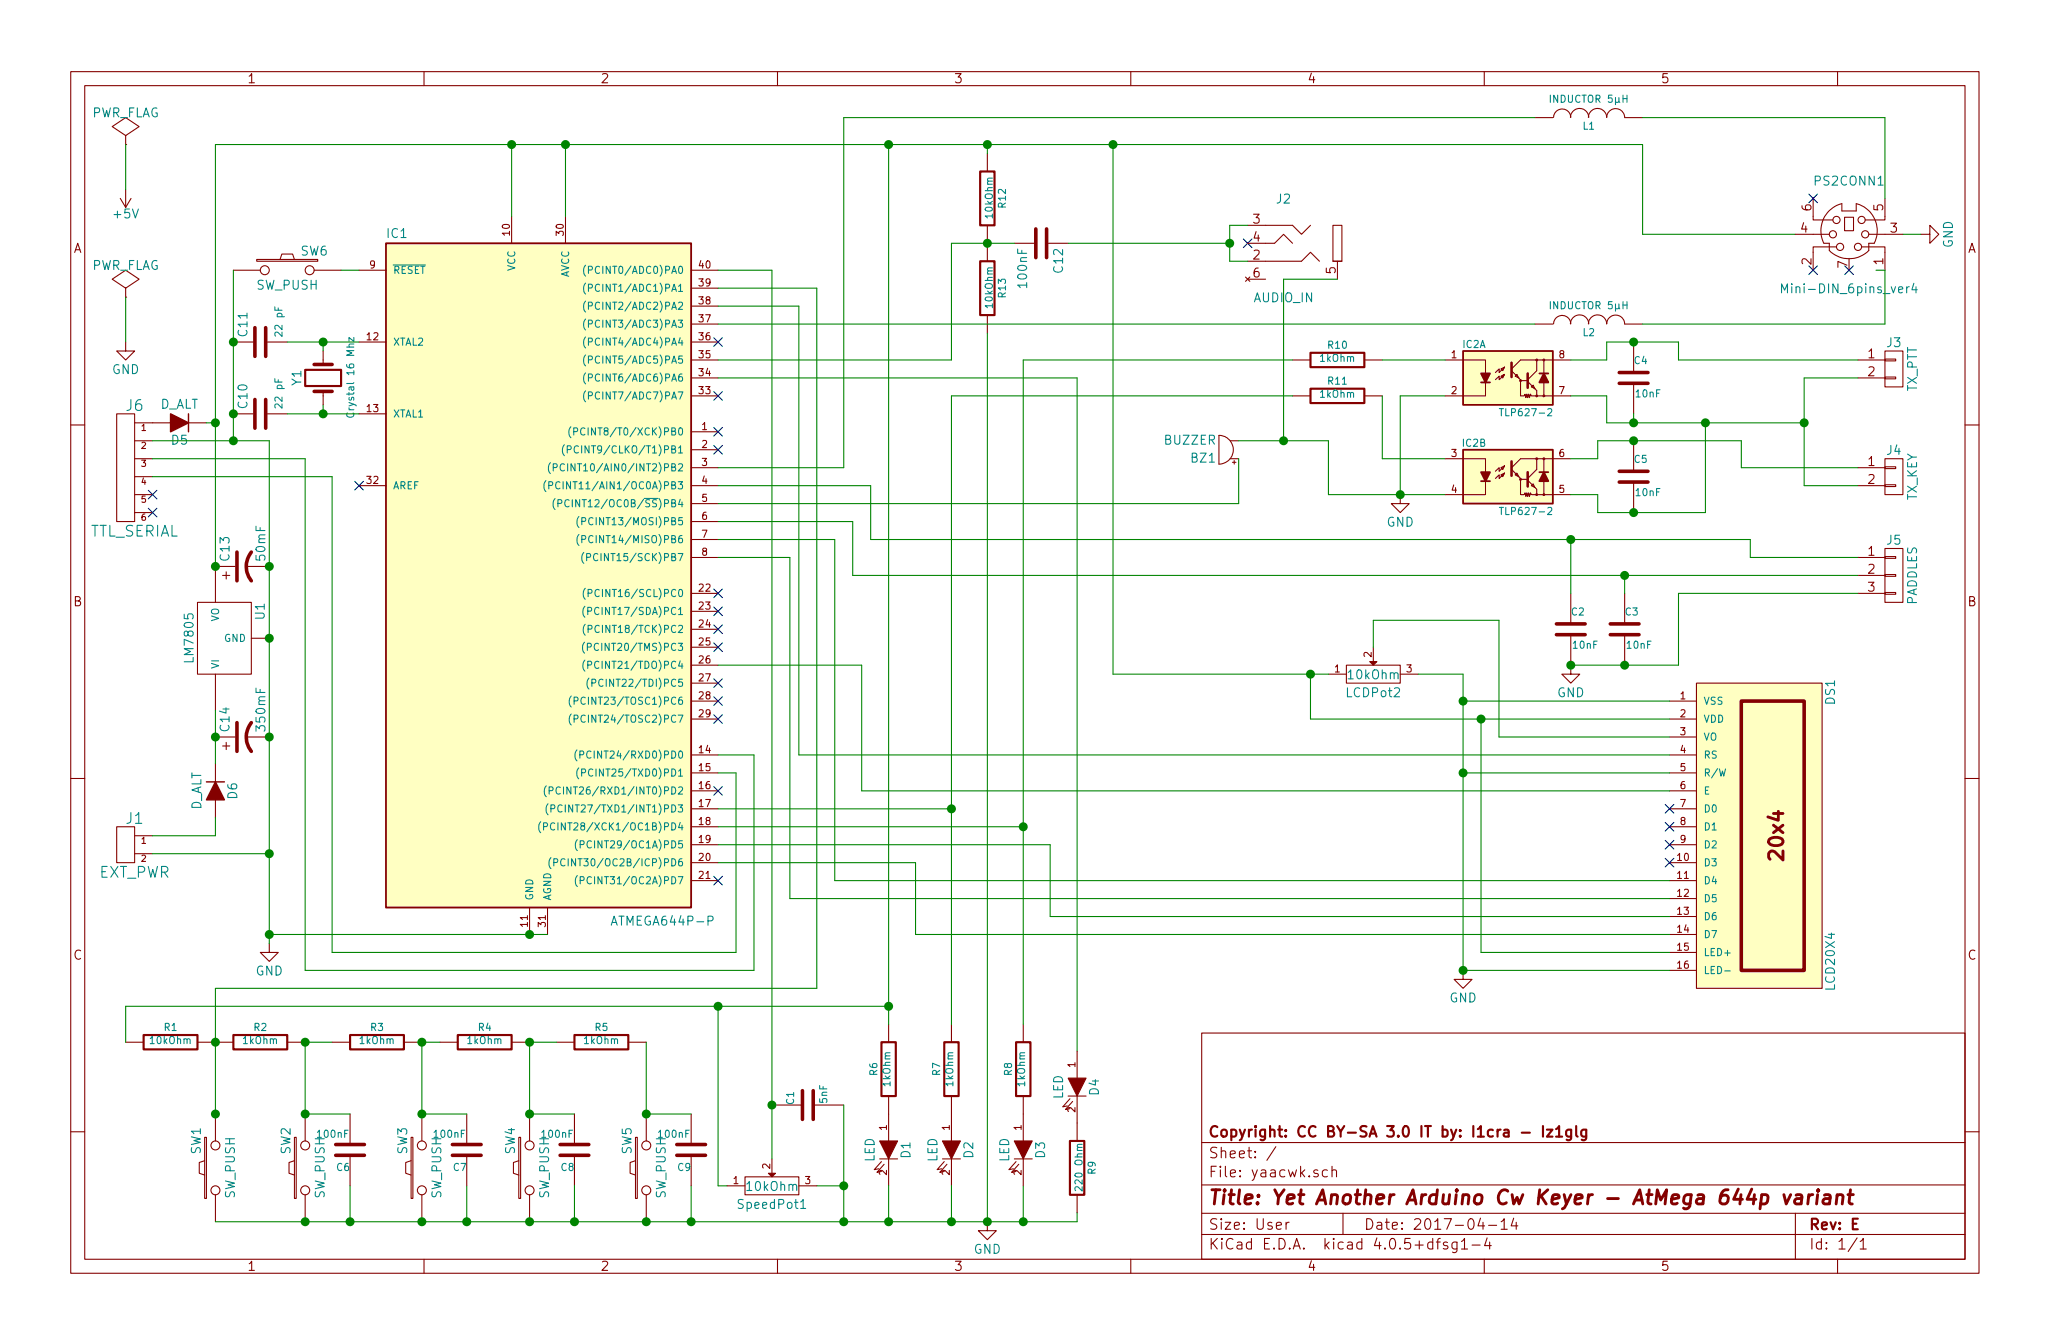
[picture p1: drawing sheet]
EESchema Schematic File Version 2
LIBS:yaacwk-rescue
LIBS:power
LIBS:device
LIBS:transistors
LIBS:conn
LIBS:linear
LIBS:regul
LIBS:74xx
LIBS:cmos4000
LIBS:adc-dac
LIBS:memory
LIBS:xilinx
LIBS:microcontrollers
LIBS:dsp
LIBS:microchip
LIBS:analog_switches
LIBS:motorola
LIBS:texas
LIBS:intel
LIBS:audio
LIBS:interface
LIBS:digital-audio
LIBS:philips
LIBS:display
LIBS:cypress
LIBS:siliconi
LIBS:opto
LIBS:atmel
LIBS:contrib
LIBS:valves
LIBS:ms-conn
LIBS:w_device
LIBS:w_connectors
LIBS:custom_kicad_symbols
LIBS:yaacwk-cache
EELAYER 25 0
EELAYER END
$Descr User 11418 7481
encoding utf-8
Sheet 1 1
Title "Yet Another Arduino Cw Keyer - AtMega 644p variant"
Date "2017-04-14"
Rev "E"
Comp "Copyright: CC BY-SA 3.0 IT by: I1cra - Iz1glg"
Comment1 ""
Comment2 ""
Comment3 ""
Comment4 ""
$EndDescr
$Comp
L R-RESCUE-yaacwk R6
U 1 1
P 4950 5950
F 0 "R6" V 5030 5950 40  0000 C CNN
F 1 "1kOhm" V 4957 5951 40  0000 C CNN
F 2 "Resistors_THT:R_Axial_DIN0207_L6.3mm_D2.5mm_P7.62mm_Horizontal" V 4880 5950 30  0001 C CNN
F 3 "~" H 4950 5950 30  0000 C CNN
	1    4950 5950
	-1   0    0    1   
$EndComp
$Comp
L R-RESCUE-yaacwk R7
U 1 1
P 5300 5950
F 0 "R7" V 5380 5950 40  0000 C CNN
F 1 "1kOhm" V 5307 5951 40  0000 C CNN
F 2 "Resistors_THT:R_Axial_DIN0207_L6.3mm_D2.5mm_P7.62mm_Horizontal" V 5230 5950 30  0001 C CNN
F 3 "~" H 5300 5950 30  0000 C CNN
	1    5300 5950
	-1   0    0    1   
$EndComp
$Comp
L R-RESCUE-yaacwk R8
U 1 1
P 5700 5950
F 0 "R8" V 5780 5950 40  0000 C CNN
F 1 "1kOhm" V 5707 5951 40  0000 C CNN
F 2 "Resistors_THT:R_Axial_DIN0207_L6.3mm_D2.5mm_P7.62mm_Horizontal" V 5630 5950 30  0001 C CNN
F 3 "~" H 5700 5950 30  0000 C CNN
	1    5700 5950
	-1   0    0    1   
$EndComp
$Comp
L R-RESCUE-yaacwk R10
U 1 1
P 7450 2000
F 0 "R10" V 7530 2000 40  0000 C CNN
F 1 "1kOhm" V 7457 2001 40  0000 C CNN
F 2 "Resistors_THT:R_Axial_DIN0207_L6.3mm_D2.5mm_P7.62mm_Horizontal" V 7380 2000 30  0001 C CNN
F 3 "~" H 7450 2000 30  0000 C CNN
	1    7450 2000
	0    -1   -1   0   
$EndComp
$Comp
L R-RESCUE-yaacwk R11
U 1 1
P 7450 2200
F 0 "R11" V 7530 2200 40  0000 C CNN
F 1 "1kOhm" V 7457 2201 40  0000 C CNN
F 2 "Resistors_THT:R_Axial_DIN0207_L6.3mm_D2.5mm_P7.62mm_Horizontal" V 7380 2200 30  0001 C CNN
F 3 "~" H 7450 2200 30  0000 C CNN
	1    7450 2200
	0    -1   -1   0   
$EndComp
$Comp
L TLP627-2-RESCUE-yaacwk IC2
U 2 1
P 8400 2650
F 0 "IC2" H 8210 2840 40  0000 C CNN
F 1 "TLP627-2" H 8500 2460 40  0000 C CNN
F 2 "Housings_DIP:DIP-8_W7.62mm" H 8200 2470 30  0001 C CIN
F 3 "~" H 8400 2650 60  0000 C CNN
	2    8400 2650
	1    0    0    -1  
$EndComp
$Comp
L TLP627-2-RESCUE-yaacwk IC2
U 1 1
P 8400 2100
F 0 "IC2" H 8210 2290 40  0000 C CNN
F 1 "TLP627-2" H 8500 1910 40  0000 C CNN
F 2 "Housings_DIP:DIP-8_W7.62mm" H 8200 1920 30  0001 C CIN
F 3 "~" H 8400 2100 60  0000 C CNN
	1    8400 2100
	1    0    0    -1  
$EndComp
$Comp
L C-RESCUE-yaacwk C4
U 1 1
P 9100 2100
F 0 "C4" H 9100 2200 40  0000 L CNN
F 1 "10nF" H 9106 2015 40  0000 L CNN
F 2 "Capacitors_ThroughHole:C_Disc_D7.5_P5" H 9138 1950 30  0001 C CNN
F 3 "~" H 9100 2100 60  0000 C CNN
	1    9100 2100
	1    0    0    -1  
$EndComp
$Comp
L C-RESCUE-yaacwk C5
U 1 1
P 9100 2650
F 0 "C5" H 9100 2750 40  0000 L CNN
F 1 "10nF" H 9106 2565 40  0000 L CNN
F 2 "Capacitors_ThroughHole:C_Disc_D7.5_P5" H 9138 2500 30  0001 C CNN
F 3 "~" H 9100 2650 60  0000 C CNN
	1    9100 2650
	1    0    0    -1  
$EndComp
$Comp
L C-RESCUE-yaacwk C2
U 1 1
P 8750 3500
F 0 "C2" H 8750 3600 40  0000 L CNN
F 1 "10nF" H 8756 3415 40  0000 L CNN
F 2 "Capacitors_ThroughHole:C_Disc_D7.5_P5" H 8788 3350 30  0001 C CNN
F 3 "~" H 8750 3500 60  0000 C CNN
	1    8750 3500
	1    0    0    -1  
$EndComp
$Comp
L C-RESCUE-yaacwk C3
U 1 1
P 9050 3500
F 0 "C3" H 9050 3600 40  0000 L CNN
F 1 "10nF" H 9056 3415 40  0000 L CNN
F 2 "Capacitors_ThroughHole:C_Disc_D7.5_P5" H 9088 3350 30  0001 C CNN
F 3 "~" H 9050 3500 60  0000 C CNN
	1    9050 3500
	1    0    0    -1  
$EndComp
$Comp
L R-RESCUE-yaacwk R4
U 1 1
P 2700 5800
F 0 "R4" V 2780 5800 40  0000 C CNN
F 1 "1kOhm" V 2707 5801 40  0000 C CNN
F 2 "Resistors_THT:R_Axial_DIN0207_L6.3mm_D2.5mm_P7.62mm_Horizontal" V 2630 5800 30  0001 C CNN
F 3 "~" H 2700 5800 30  0000 C CNN
	1    2700 5800
	0    -1   -1   0   
$EndComp
$Comp
L R-RESCUE-yaacwk R3
U 1 1
P 2100 5800
F 0 "R3" V 2180 5800 40  0000 C CNN
F 1 "1kOhm" V 2107 5801 40  0000 C CNN
F 2 "Resistors_THT:R_Axial_DIN0207_L6.3mm_D2.5mm_P7.62mm_Horizontal" V 2030 5800 30  0001 C CNN
F 3 "~" H 2100 5800 30  0000 C CNN
	1    2100 5800
	0    -1   -1   0   
$EndComp
$Comp
L R-RESCUE-yaacwk R2
U 1 1
P 1450 5800
F 0 "R2" V 1530 5800 40  0000 C CNN
F 1 "1kOhm" V 1457 5801 40  0000 C CNN
F 2 "Resistors_THT:R_Axial_DIN0207_L6.3mm_D2.5mm_P7.62mm_Horizontal" V 1380 5800 30  0001 C CNN
F 3 "~" H 1450 5800 30  0000 C CNN
	1    1450 5800
	0    -1   -1   0   
$EndComp
$Comp
L R-RESCUE-yaacwk R1
U 1 1
P 950 5800
F 0 "R1" V 1030 5800 40  0000 C CNN
F 1 "10kOhm" V 957 5801 40  0000 C CNN
F 2 "Resistors_THT:R_Axial_DIN0207_L6.3mm_D2.5mm_P7.62mm_Horizontal" V 880 5800 30  0001 C CNN
F 3 "~" H 950 5800 30  0000 C CNN
	1    950  5800
	0    -1   -1   0   
$EndComp
$Comp
L SW_PUSH-RESCUE-yaacwk SW5
U 1 1
P 3600 6500
F 0 "SW5" H 3750 6610 50  0000 C CNN
F 1 "SW_PUSH" H 3600 6420 50  0000 C CNN
F 2 "Pin_Headers:Pin_Header_Straight_1x02_Pitch2.54mm" H 3600 6500 60  0001 C CNN
F 3 "~" H 3600 6500 60  0000 C CNN
	1    3600 6500
	0    -1   -1   0   
$EndComp
$Comp
L SW_PUSH-RESCUE-yaacwk SW4
U 1 1
P 2950 6500
F 0 "SW4" H 3100 6610 50  0000 C CNN
F 1 "SW_PUSH" H 2950 6420 50  0000 C CNN
F 2 "Pin_Headers:Pin_Header_Straight_1x02_Pitch2.54mm" H 2950 6500 60  0001 C CNN
F 3 "~" H 2950 6500 60  0000 C CNN
	1    2950 6500
	0    -1   -1   0   
$EndComp
$Comp
L SW_PUSH-RESCUE-yaacwk SW3
U 1 1
P 2350 6500
F 0 "SW3" H 2500 6610 50  0000 C CNN
F 1 "SW_PUSH" H 2350 6420 50  0000 C CNN
F 2 "Pin_Headers:Pin_Header_Straight_1x02_Pitch2.54mm" H 2350 6500 60  0001 C CNN
F 3 "~" H 2350 6500 60  0000 C CNN
	1    2350 6500
	0    -1   -1   0   
$EndComp
$Comp
L SW_PUSH-RESCUE-yaacwk SW2
U 1 1
P 1700 6500
F 0 "SW2" H 1850 6610 50  0000 C CNN
F 1 "SW_PUSH" H 1700 6420 50  0000 C CNN
F 2 "Pin_Headers:Pin_Header_Straight_1x02_Pitch2.54mm" H 1700 6500 60  0001 C CNN
F 3 "~" H 1700 6500 60  0000 C CNN
	1    1700 6500
	0    -1   -1   0   
$EndComp
$Comp
L SW_PUSH-RESCUE-yaacwk SW1
U 1 1
P 1200 6500
F 0 "SW1" H 1350 6610 50  0000 C CNN
F 1 "SW_PUSH" H 1200 6420 50  0000 C CNN
F 2 "Pin_Headers:Pin_Header_Straight_1x02_Pitch2.54mm" H 1200 6500 60  0001 C CNN
F 3 "~" H 1200 6500 60  0000 C CNN
	1    1200 6500
	0    -1   -1   0   
$EndComp
$Comp
L POT-RESCUE-yaacwk SpeedPot1
U 1 1
P 4300 6600
F 0 "SpeedPot1" H 4300 6500 50  0000 C CNN
F 1 "10kOhm" H 4300 6600 50  0000 C CNN
F 2 "Potentiometers:Potentiometer_Trimmer_Suntan_TSR-3386C_Vertical" H 4300 6600 60  0001 C CNN
F 3 "~" H 4300 6600 60  0000 C CNN
	1    4300 6600
	1    0    0    -1  
$EndComp
$Comp
L LED-RESCUE-yaacwk D2
U 1 1
P 5300 6400
F 0 "D2" H 5300 6500 50  0000 C CNN
F 1 "LED" H 5300 6300 50  0000 C CNN
F 2 "LEDs:LED_D3.0mm" H 5300 6400 60  0001 C CNN
F 3 "~" H 5300 6400 60  0000 C CNN
	1    5300 6400
	0    1    1    0   
$EndComp
$Comp
L LED-RESCUE-yaacwk D3
U 1 1
P 5700 6400
F 0 "D3" H 5700 6500 50  0000 C CNN
F 1 "LED" H 5700 6300 50  0000 C CNN
F 2 "LEDs:LED_D3.0mm" H 5700 6400 60  0001 C CNN
F 3 "~" H 5700 6400 60  0000 C CNN
	1    5700 6400
	0    1    1    0   
$EndComp
$Comp
L LED-RESCUE-yaacwk D1
U 1 1
P 4950 6400
F 0 "D1" H 4950 6500 50  0000 C CNN
F 1 "LED" H 4950 6300 50  0000 C CNN
F 2 "LEDs:LED_D3.0mm" H 4950 6400 60  0001 C CNN
F 3 "~" H 4950 6400 60  0000 C CNN
	1    4950 6400
	0    1    1    0   
$EndComp
$Comp
L INDUCTOR-RESCUE-yaacwk L2
U 1 1
P 8850 1800
F 0 "L2" V 8800 1800 40  0000 C CNN
F 1 "INDUCTOR 5μH" V 8950 1800 40  0000 C CNN
F 2 "Inductors_THT:L_Axial_L7.0mm_D3.3mm_P10.16mm_Horizontal_Fastron_MICC" H 8850 1800 60  0001 C CNN
F 3 "~" H 8850 1800 60  0000 C CNN
	1    8850 1800
	0    -1   -1   0   
$EndComp
$Comp
L INDUCTOR-RESCUE-yaacwk L1
U 1 1
P 8850 650
F 0 "L1" V 8800 650 40  0000 C CNN
F 1 "INDUCTOR 5μH" V 8950 650 40  0000 C CNN
F 2 "Inductors_THT:L_Axial_L7.0mm_D3.3mm_P10.16mm_Horizontal_Fastron_MICC" H 8850 650 60  0001 C CNN
F 3 "~" H 8850 650 60  0000 C CNN
	1    8850 650 
	0    -1   -1   0   
$EndComp
$Comp
L buzzer BZ1
U 1 1
P 6850 2500
F 0 "BZ1" H 6925 2550 50  0000 L CNN
F 1 "BUZZER" H 6925 2450 50  0000 L CNN
F 2 "Buzzers_Beepers:Buzzer_12x9.5RM7.6" H 6850 2500 60  0001 C CNN
F 3 "" H 6850 2500 60  0001 C CNN
	1    6850 2500
	-1   0    0    1   
$EndComp
$Comp
L C-RESCUE-yaacwk C1
U 1 1
P 4500 6150
F 0 "C1" H 4500 6250 40  0000 L CNN
F 1 "5nF" H 4506 6065 40  0000 L CNN
F 2 "Capacitors_ThroughHole:C_Disc_D7.5_P5" H 4538 6000 30  0001 C CNN
F 3 "~" H 4500 6150 60  0000 C CNN
	1    4500 6150
	0    -1   -1   0   
$EndComp
$Comp
L C-RESCUE-yaacwk C9
U 1 1
P 3850 6400
F 0 "C9" H 3850 6500 40  0000 L CNN
F 1 "100nF" H 3856 6315 40  0000 L CNN
F 2 "Capacitors_ThroughHole:C_Disc_D7.5_P5" H 3888 6250 30  0001 C CNN
F 3 "~" H 3850 6400 60  0000 C CNN
	1    3850 6400
	-1   0    0    1   
$EndComp
$Comp
L C-RESCUE-yaacwk C8
U 1 1
P 3200 6400
F 0 "C8" H 3200 6500 40  0000 L CNN
F 1 "100nF" H 3206 6315 40  0000 L CNN
F 2 "Capacitors_ThroughHole:C_Disc_D7.5_P5" H 3238 6250 30  0001 C CNN
F 3 "~" H 3200 6400 60  0000 C CNN
	1    3200 6400
	-1   0    0    1   
$EndComp
$Comp
L C-RESCUE-yaacwk C7
U 1 1
P 2600 6400
F 0 "C7" H 2600 6500 40  0000 L CNN
F 1 "100nF" H 2606 6315 40  0000 L CNN
F 2 "Capacitors_ThroughHole:C_Disc_D7.5_P5" H 2638 6250 30  0001 C CNN
F 3 "~" H 2600 6400 60  0000 C CNN
	1    2600 6400
	-1   0    0    1   
$EndComp
$Comp
L C-RESCUE-yaacwk C6
U 1 1
P 1950 6400
F 0 "C6" H 1950 6500 40  0000 L CNN
F 1 "100nF" H 1956 6315 40  0000 L CNN
F 2 "Capacitors_ThroughHole:C_Disc_D7.5_P5" H 1988 6250 30  0001 C CNN
F 3 "~" H 1950 6400 60  0000 C CNN
	1    1950 6400
	-1   0    0    1   
$EndComp
$Comp
L ATMEGA644P-P IC1
U 1 1
P 3000 3200
F 0 "IC1" H 2150 5080 50  0000 L BNN
F 1 "ATMEGA644P-P" H 3400 1250 50  0000 L BNN
F 2 "Housings_DIP:DIP-40_W15.24mm" H 3000 3200 50  0001 C CIN
F 3 "" H 3000 3200 50  0000 C CNN
	1    3000 3200
	1    0    0    -1  
$EndComp
$Comp
L Crystal Y1
U 1 1
P 1800 2100
F 0 "Y1" H 1800 2250 50  0000 C CNN
F 1 "Crystal 16 Mhz" H 1800 1950 40  0000 C CNN
F 2 "Crystals:Crystal_HC49-U_Vertical" H 1800 2100 50  0001 C CNN
F 3 "" H 1800 2100 50  0000 C CNN
	1    1800 2100
	0    -1   -1   0   
$EndComp
$Comp
L C C10
U 1 1
P 1450 2300
F 0 "C10" H 1475 2400 50  0000 L CNN
F 1 "22 pF" H 1475 2200 40  0000 L CNN
F 2 "Capacitors_ThroughHole:C_Disc_D7.5_P5" H 1488 2150 50  0001 C CNN
F 3 "" H 1450 2300 50  0000 C CNN
	1    1450 2300
	0    -1   -1   0   
$EndComp
$Comp
L C C11
U 1 1
P 1450 1900
F 0 "C11" H 1475 2000 50  0000 L CNN
F 1 "22 pF" H 1475 1800 40  0000 L CNN
F 2 "Capacitors_ThroughHole:C_Disc_D7.5_P5" H 1488 1750 50  0001 C CNN
F 3 "" H 1450 1900 50  0000 C CNN
	1    1450 1900
	0    -1   -1   0   
$EndComp
$Comp
L LCD16X2 DS1
U 1 1
P 9800 4650
F 0 "DS1" H 9000 5050 50  0000 C CNN
F 1 "LCD20X4" H 10500 5050 50  0000 C CNN
F 2 "Pin_Headers:Pin_Header_Straight_2x08_Pitch2.54mm" H 9800 4600 50  0001 C CIN
F 3 "" H 9800 4650 50  0000 C CNN
	1    9800 4650
	0    1    1    0   
$EndComp
$Comp
L C C12
U 1 1
P 5800 1350
F 0 "C12" H 5825 1450 50  0000 L CNN
F 1 "100nF" H 5825 1250 50  0000 L CNN
F 2 "Capacitors_ThroughHole:C_Disc_D7.5_P5" H 5838 1200 50  0001 C CNN
F 3 "" H 5800 1350 50  0000 C CNN
	1    5800 1350
	0    1    1    0   
$EndComp
$Comp
L R-RESCUE-yaacwk R12
U 1 1
P 5500 1100
F 0 "R12" V 5580 1100 40  0000 C CNN
F 1 "10kOhm" V 5507 1101 40  0000 C CNN
F 2 "Resistors_THT:R_Axial_DIN0207_L6.3mm_D2.5mm_P7.62mm_Horizontal" V 5430 1100 30  0001 C CNN
F 3 "~" H 5500 1100 30  0000 C CNN
	1    5500 1100
	1    0    0    -1  
$EndComp
$Comp
L R-RESCUE-yaacwk R13
U 1 1
P 5500 1600
F 0 "R13" V 5580 1600 40  0000 C CNN
F 1 "10kOhm" V 5507 1601 40  0000 C CNN
F 2 "Resistors_THT:R_Axial_DIN0207_L6.3mm_D2.5mm_P7.62mm_Horizontal" V 5430 1600 30  0001 C CNN
F 3 "~" H 5500 1600 30  0000 C CNN
	1    5500 1600
	1    0    0    -1  
$EndComp
$Comp
L POT-RESCUE-yaacwk LCDPot2
U 1 1
P 7650 3750
F 0 "LCDPot2" H 7650 3650 50  0000 C CNN
F 1 "10kOhm" H 7650 3750 50  0000 C CNN
F 2 "w_pth_resistors:trimmer_piher_pt6xv" H 7650 3750 60  0001 C CNN
F 3 "~" H 7650 3750 60  0000 C CNN
	1    7650 3750
	1    0    0    -1  
$EndComp
$Comp
L R-RESCUE-yaacwk R9
U 1 1
P 6000 6500
F 0 "R9" V 6080 6500 40  0000 C CNN
F 1 "220 Ohm" V 6007 6501 40  0000 C CNN
F 2 "Resistors_THT:R_Axial_DIN0207_L6.3mm_D2.5mm_P7.62mm_Horizontal" V 5930 6500 30  0001 C CNN
F 3 "~" H 6000 6500 30  0000 C CNN
	1    6000 6500
	1    0    0    -1  
$EndComp
$Comp
L LED-RESCUE-yaacwk D4
U 1 1
P 6000 6050
F 0 "D4" H 6000 6150 50  0000 C CNN
F 1 "LED" H 6000 5950 50  0000 C CNN
F 2 "LEDs:LED_D5.0mm" H 6000 6050 60  0001 C CNN
F 3 "~" H 6000 6050 60  0000 C CNN
	1    6000 6050
	0    1    1    0   
$EndComp
NoConn ~ 9300 4500
NoConn ~ 9300 4600
NoConn ~ 9300 4700
NoConn ~ 9300 4800
NoConn ~ 4000 4900
NoConn ~ 4000 4400
NoConn ~ 4000 4000
NoConn ~ 4000 3900
NoConn ~ 4000 3800
NoConn ~ 4000 3600
NoConn ~ 4000 3500
NoConn ~ 4000 3400
NoConn ~ 4000 3300
NoConn ~ 4000 2500
NoConn ~ 4000 2400
NoConn ~ 4000 2200
NoConn ~ 4000 1900
NoConn ~ 2000 2700
$Comp
L GND #PWR01
U 1 1
P 8150 5400
F 0 "#PWR01" H 8150 5150 50  0001 C CNN
F 1 "GND" H 8150 5250 50  0000 C CNN
F 2 "" H 8150 5400 50  0000 C CNN
F 3 "" H 8150 5400 50  0000 C CNN
	1    8150 5400
	1    0    0    -1  
$EndComp
$Comp
L GND #PWR02
U 1 1
P 8750 3700
F 0 "#PWR02" H 8750 3450 50  0001 C CNN
F 1 "GND" H 8750 3550 50  0000 C CNN
F 2 "" H 8750 3700 50  0000 C CNN
F 3 "" H 8750 3700 50  0000 C CNN
	1    8750 3700
	1    0    0    -1  
$EndComp
$Comp
L GND #PWR03
U 1 1
P 5500 6800
F 0 "#PWR03" H 5500 6550 50  0001 C CNN
F 1 "GND" H 5500 6650 50  0000 C CNN
F 2 "" H 5500 6800 50  0000 C CNN
F 3 "" H 5500 6800 50  0000 C CNN
	1    5500 6800
	1    0    0    -1  
$EndComp
$Comp
L GND #PWR04
U 1 1
P 10700 1300
F 0 "#PWR04" H 10700 1050 50  0001 C CNN
F 1 "GND" H 10700 1150 50  0000 C CNN
F 2 "" H 10700 1300 50  0000 C CNN
F 3 "" H 10700 1300 50  0000 C CNN
	1    10700 1300
	0    -1   -1   0   
$EndComp
$Comp
L GND #PWR05
U 1 1
P 7800 2750
F 0 "#PWR05" H 7800 2500 50  0001 C CNN
F 1 "GND" H 7800 2600 50  0000 C CNN
F 2 "" H 7800 2750 50  0000 C CNN
F 3 "" H 7800 2750 50  0000 C CNN
	1    7800 2750
	1    0    0    -1  
$EndComp
$Comp
L GND #PWR06
U 1 1
P 1500 5250
F 0 "#PWR06" H 1500 5000 50  0001 C CNN
F 1 "GND" H 1500 5100 50  0000 C CNN
F 2 "" H 1500 5250 50  0000 C CNN
F 3 "" H 1500 5250 50  0000 C CNN
	1    1500 5250
	1    0    0    -1  
$EndComp
$Comp
L GND #PWR07
U 1 1
P 700 1900
F 0 "#PWR07" H 700 1650 50  0001 C CNN
F 1 "GND" H 700 1750 50  0000 C CNN
F 2 "" H 700 1900 50  0000 C CNN
F 3 "" H 700 1900 50  0000 C CNN
	1    700  1900
	1    0    0    -1  
$EndComp
$Comp
L PWR_FLAG #FLG08
U 1 1
P 700 1650
F 0 "#FLG08" H 700 1745 50  0001 C CNN
F 1 "PWR_FLAG" H 700 1830 50  0000 C CNN
F 2 "" H 700 1650 50  0000 C CNN
F 3 "" H 700 1650 50  0000 C CNN
	1    700  1650
	1    0    0    -1  
$EndComp
$Comp
L PWR_FLAG #FLG09
U 1 1
P 700 800
F 0 "#FLG09" H 700 895 50  0001 C CNN
F 1 "PWR_FLAG" H 700 980 50  0000 C CNN
F 2 "" H 700 800 50  0000 C CNN
F 3 "" H 700 800 50  0000 C CNN
	1    700  800 
	1    0    0    -1  
$EndComp
$Comp
L +5V #PWR010
U 1 1
P 700 1050
F 0 "#PWR010" H 700 900 50  0001 C CNN
F 1 "+5V" H 700 1190 50  0000 C CNN
F 2 "" H 700 1050 50  0000 C CNN
F 3 "" H 700 1050 50  0000 C CNN
	1    700  1050
	-1   0    0    1   
$EndComp
$Comp
L CONN_01X02 J3
U 1 1
P 10550 2050
F 0 "J3" H 10550 2200 50  0000 C CNN
F 1 "TX_PTT" V 10650 2050 50  0000 C CNN
F 2 "Pin_Headers:Pin_Header_Straight_1x02_Pitch2.54mm" H 10550 2050 50  0001 C CNN
F 3 "" H 10550 2050 50  0000 C CNN
	1    10550 2050
	1    0    0    -1  
$EndComp
$Comp
L CONN_01X02 J4
U 1 1
P 10550 2650
F 0 "J4" H 10550 2800 50  0000 C CNN
F 1 "TX_KEY" V 10650 2650 50  0000 C CNN
F 2 "Pin_Headers:Pin_Header_Straight_1x02_Pitch2.54mm" H 10550 2650 50  0001 C CNN
F 3 "" H 10550 2650 50  0000 C CNN
	1    10550 2650
	1    0    0    -1  
$EndComp
$Comp
L CONN_01X03 J5
U 1 1
P 10550 3200
F 0 "J5" H 10550 3400 50  0000 C CNN
F 1 "PADDLES" V 10650 3200 50  0000 C CNN
F 2 "Pin_Headers:Pin_Header_Straight_1x03_Pitch2.54mm" H 10550 3200 50  0001 C CNN
F 3 "" H 10550 3200 50  0000 C CNN
	1    10550 3200
	1    0    0    -1  
$EndComp
NoConn ~ 6950 1350
$Comp
L Mini-DIN_6pins_ver4 PS2CONN1
U 1 1
P 10300 1300
F 0 "PS2CONN1" H 10300 1600 50  0000 C CNN
F 1 "Mini-DIN_6pins_ver4" H 10300 1000 50  0000 C CNN
F 2 "mini_din6:Mini_din6" H 10300 1320 50  0001 C CNN
F 3 "" H 10300 1320 50  0000 C CNN
	1    10300 1300
	1    0    0    -1  
$EndComp
NoConn ~ 10300 1500
NoConn ~ 10100 1500
NoConn ~ 10100 1100
$Comp
L R-RESCUE-yaacwk R5
U 1 1
P 3350 5800
F 0 "R5" V 3430 5800 40  0000 C CNN
F 1 "1kOhm" V 3357 5801 40  0000 C CNN
F 2 "Resistors_THT:R_Axial_DIN0207_L6.3mm_D2.5mm_P7.62mm_Horizontal" V 3280 5800 30  0001 C CNN
F 3 "~" H 3350 5800 30  0000 C CNN
	1    3350 5800
	0    -1   -1   0   
$EndComp
$Comp
L HEADER_2 J1
U 1 1
P 750 4700
F 0 "J1" H 750 4850 60  0000 C CNN
F 1 "EXT_PWR" H 750 4550 60  0000 C CNN
F 2 "Connect:AK300-2" H 750 4700 60  0001 C CNN
F 3 "" H 750 4700 60  0000 C CNN
	1    750  4700
	-1   0    0    -1  
$EndComp
$Comp
L LM7805 U1
U 1 1
P 1250 3550
F 0 "U1" H 1400 3354 50  0000 C CNN
F 1 "LM7805" H 1250 3750 50  0000 C CNN
F 2 "mojes-kicad-footprints:78XX" H 1250 3550 50  0001 C CNN
F 3 "" H 1250 3550 50  0000 C CNN
	1    1250 3550
	0    -1   -1   0   
$EndComp
$Comp
L CP1 C14
U 1 1
P 1350 4100
F 0 "C14" H 1375 4200 50  0000 L CNN
F 1 "350mF" H 1375 4000 50  0000 L CNN
F 2 "Capacitors_THT:CP_Radial_D8.0mm_P2.50mm" H 1350 4100 50  0001 C CNN
F 3 "" H 1350 4100 50  0000 C CNN
	1    1350 4100
	0    -1   -1   0   
$EndComp
$Comp
L CP1 C13
U 1 1
P 1350 3150
F 0 "C13" H 1375 3250 50  0000 L CNN
F 1 "50mF" H 1375 3050 50  0000 L CNN
F 2 "Capacitors_THT:CP_Radial_D5.0mm_P2.50mm" H 1350 3150 50  0001 C CNN
F 3 "" H 1350 3150 50  0000 C CNN
	1    1350 3150
	0    -1   -1   0   
$EndComp
$Comp
L PJ320E_3.5mm_4_conductors_audio_plug J2
U 1 1
P 7150 1450
F 0 "J2" H 7150 1800 50  0000 C CNN
F 1 "AUDIO_IN" H 7150 1250 50  0000 C CNN
F 2 "custom_kicad_footprints:PJ320E_3.5mm_4_conductors_audio_plug" H 6950 1600 50  0001 C CNN
F 3 "" H 6950 1600 50  0000 C CNN
	1    7150 1450
	1    0    0    -1  
$EndComp
$Comp
L HEADER_6 J6
U 1 1
P 750 2600
F 0 "J6" H 750 2950 60  0000 C CNN
F 1 "TTL_SERIAL" H 750 2250 60  0000 C CNN
F 2 "Pin_Headers:Pin_Header_Straight_1x06_Pitch2.54mm" H 750 2600 60  0001 C CNN
F 3 "" H 750 2600 60  0000 C CNN
	1    750  2600
	-1   0    0    -1  
$EndComp
NoConn ~ 850  2850
$Comp
L D_ALT D6
U 1 1
P 1200 4400
F 0 "D6" H 1200 4500 50  0000 C CNN
F 1 "D_ALT" H 1200 4300 50  0000 C CNN
F 2 "Diodes_THT:D_A-405_P7.62mm_Horizontal" H 1200 4400 50  0001 C CNN
F 3 "" H 1200 4400 50  0000 C CNN
	1    1200 4400
	0    1    1    0   
$EndComp
$Comp
L D_ALT D5
U 1 1
P 1000 2350
F 0 "D5" H 1000 2450 50  0000 C CNN
F 1 "D_ALT" H 1000 2250 50  0000 C CNN
F 2 "Diodes_THT:D_A-405_P7.62mm_Horizontal" H 1000 2350 50  0001 C CNN
F 3 "" H 1000 2350 50  0000 C CNN
	1    1000 2350
	-1   0    0    1   
$EndComp
$Comp
L SW_PUSH-RESCUE-yaacwk SW6
U 1 1
P 1600 1500
F 0 "SW6" H 1750 1610 50  0000 C CNN
F 1 "SW_PUSH" H 1600 1420 50  0000 C CNN
F 2 "Pin_Headers:Pin_Header_Straight_1x02_Pitch2.54mm" H 1600 1500 60  0001 C CNN
F 3 "~" H 1600 1500 60  0000 C CNN
	1    1600 1500
	1    0    0    -1  
$EndComp
Connection ~ 1300 2300
Connection ~ 1300 1900
Wire Wire Line
	1850 2650 850  2650
Wire Wire Line
	1700 2550 850  2550
Wire Wire Line
	1500 2450 850  2450
Wire Wire Line
	1700 5400 1700 2550
Connection ~ 7150 2450
Wire Wire Line
	7150 1550 7150 2450
Wire Wire Line
	7450 1550 7150 1550
Connection ~ 6850 1350
Wire Wire Line
	6850 1450 6950 1450
Wire Wire Line
	6850 1250 6850 1450
Wire Wire Line
	6950 1250 6850 1250
Wire Wire Line
	4200 5400 1700 5400
Wire Wire Line
	4200 4200 4200 5400
Wire Wire Line
	4000 4200 4200 4200
Connection ~ 8250 4000
Wire Wire Line
	8250 5300 8250 4000
Wire Wire Line
	9300 5300 8250 5300
Wire Wire Line
	7300 4000 7300 3750
Wire Wire Line
	7300 4000 9300 4000
Connection ~ 1800 2300
Wire Wire Line
	9150 1300 10000 1300
Wire Wire Line
	10500 1800 9150 1800
Wire Wire Line
	10500 1500 10500 1800
Wire Wire Line
	10450 1500 10500 1500
Wire Wire Line
	4000 1800 8550 1800
Wire Wire Line
	9700 2450 9700 2600
Wire Wire Line
	9700 2600 10350 2600
Wire Wire Line
	10050 2700 10350 2700
Wire Wire Line
	10350 2100 10050 2100
Wire Wire Line
	5950 1350 6850 1350
Wire Wire Line
	9750 3100 10350 3100
Wire Wire Line
	9750 3000 9750 3100
Wire Wire Line
	4700 650  8550 650 
Connection ~ 9100 2350
Wire Wire Line
	9100 2300 9100 2350
Connection ~ 9500 2350
Connection ~ 10050 2350
Wire Wire Line
	8950 2350 10050 2350
Wire Wire Line
	10050 2100 10050 2700
Wire Wire Line
	9350 2000 10350 2000
Wire Wire Line
	9350 3300 10350 3300
Wire Wire Line
	4750 3200 10350 3200
Wire Wire Line
	4850 3000 9750 3000
Wire Wire Line
	8900 2450 9700 2450
Wire Wire Line
	9500 2850 9500 2350
Wire Wire Line
	10600 1300 10700 1300
Wire Wire Line
	700  1650 700  1900
Wire Wire Line
	700  800  700  1050
Wire Wire Line
	1500 5200 3050 5200
Wire Wire Line
	4000 4800 5100 4800
Wire Wire Line
	5100 4800 5100 5200
Wire Wire Line
	5100 5200 9300 5200
Wire Wire Line
	4000 4700 5850 4700
Wire Wire Line
	5850 4700 5850 5100
Wire Wire Line
	5850 5100 9300 5100
Wire Wire Line
	4000 3700 4800 3700
Wire Wire Line
	4800 3700 4800 4400
Wire Wire Line
	4800 4400 9300 4400
Connection ~ 8150 5400
Wire Wire Line
	4000 2100 6000 2100
Wire Wire Line
	6000 2100 6000 5850
Connection ~ 5700 6800
Wire Wire Line
	6000 6800 6000 6750
Wire Wire Line
	5300 2200 5300 5700
Wire Wire Line
	7400 2750 8050 2750
Wire Wire Line
	2450 5800 2350 5800
Connection ~ 7800 2750
Wire Wire Line
	4950 800  4950 5700
Connection ~ 4700 6600
Connection ~ 4300 6150
Wire Wire Line
	4000 6600 4050 6600
Wire Wire Line
	1850 5800 1700 5800
Connection ~ 3600 6800
Connection ~ 2950 6800
Connection ~ 2350 6800
Connection ~ 1700 6800
Connection ~ 1200 5800
Wire Wire Line
	3100 5800 2950 5800
Connection ~ 9100 2450
Connection ~ 9100 1900
Connection ~ 9100 2850
Wire Wire Line
	7800 2200 8050 2200
Wire Wire Line
	8750 2000 8950 2000
Wire Wire Line
	8950 2000 8950 1900
Wire Wire Line
	8750 2200 8950 2200
Wire Wire Line
	8950 2200 8950 2350
Wire Wire Line
	8750 2550 8900 2550
Wire Wire Line
	8900 2550 8900 2450
Wire Wire Line
	8900 2750 8750 2750
Wire Wire Line
	8900 2850 8900 2750
Wire Wire Line
	8900 2850 9500 2850
Wire Wire Line
	8750 3700 9350 3700
Wire Wire Line
	8950 1900 9350 1900
Wire Wire Line
	7700 2550 8050 2550
Wire Wire Line
	10500 650  10500 1100
Wire Wire Line
	9150 650  10500 650 
Wire Wire Line
	6900 2800 6900 2550
Connection ~ 2950 5800
Connection ~ 2350 5800
Connection ~ 1700 5800
Connection ~ 2350 6200
Connection ~ 1700 6200
Connection ~ 2950 6200
Connection ~ 3600 6200
Connection ~ 1200 6200
Wire Wire Line
	4000 5600 4000 6600
Wire Wire Line
	4300 1500 4300 6450
Wire Wire Line
	4000 1500 4300 1500
Wire Wire Line
	1200 5500 1200 6200
Wire Wire Line
	4000 2800 6900 2800
Wire Wire Line
	4000 4600 5700 4600
Connection ~ 5700 4600
Wire Wire Line
	4000 4500 5300 4500
Connection ~ 5300 4500
Wire Wire Line
	4550 6600 4700 6600
Wire Wire Line
	1200 6800 6000 6800
Wire Wire Line
	9350 3700 9350 3300
Wire Wire Line
	1800 1950 1800 1900
Wire Wire Line
	1600 2300 2000 2300
Wire Wire Line
	1800 2250 1800 2300
Wire Wire Line
	1600 1900 2000 1900
Wire Wire Line
	4700 6800 4700 6150
Connection ~ 4950 800 
Wire Wire Line
	7700 2000 8050 2000
Wire Wire Line
	5700 2000 5700 5700
Wire Wire Line
	4000 2700 4850 2700
Wire Wire Line
	4700 2600 4700 650 
Wire Wire Line
	4000 2900 4750 2900
Wire Wire Line
	9150 800  9150 1300
Wire Wire Line
	5300 1350 5650 1350
Connection ~ 5500 1350
Wire Wire Line
	8750 3300 8750 3000
Wire Wire Line
	9050 3300 9050 3200
Connection ~ 9050 3200
Connection ~ 8750 3000
Connection ~ 9050 3700
Wire Wire Line
	6200 3750 7400 3750
Wire Wire Line
	4750 2900 4750 3200
Wire Wire Line
	8150 4300 9300 4300
Wire Wire Line
	5500 800  5500 850 
Connection ~ 5500 800 
Wire Wire Line
	8150 3750 8150 5400
Wire Wire Line
	8350 4100 9300 4100
Wire Wire Line
	8350 3450 8350 4100
Connection ~ 8150 4300
Wire Wire Line
	4000 1700 4450 1700
Wire Wire Line
	4450 1700 4450 4200
Wire Wire Line
	4450 4200 9300 4200
Wire Wire Line
	4000 3000 4650 3000
Wire Wire Line
	4650 3000 4650 4900
Wire Wire Line
	4650 4900 9300 4900
Wire Wire Line
	4000 3100 4400 3100
Wire Wire Line
	4400 3100 4400 5000
Wire Wire Line
	4400 5000 9300 5000
Wire Wire Line
	4000 2000 5300 2000
Wire Wire Line
	5300 2000 5300 1350
Wire Wire Line
	7200 2000 5700 2000
Wire Wire Line
	7200 2200 5300 2200
Wire Wire Line
	7700 2550 7700 2200
Wire Wire Line
	6900 2450 7400 2450
Wire Wire Line
	7400 2450 7400 2750
Wire Wire Line
	3600 5800 3600 6200
Wire Wire Line
	2950 5800 2950 6200
Wire Wire Line
	2350 5800 2350 6200
Wire Wire Line
	1700 5800 1700 6200
Wire Wire Line
	700  5600 4950 5600
Connection ~ 4950 5600
Wire Wire Line
	4000 1600 4550 1600
Wire Wire Line
	4550 1600 4550 5500
Wire Wire Line
	700  5600 700  5800
Connection ~ 4000 5600
Wire Wire Line
	4950 6800 4950 6600
Connection ~ 4950 6800
Connection ~ 4700 6800
Wire Wire Line
	5300 6800 5300 6600
Connection ~ 5300 6800
Wire Wire Line
	5700 6800 5700 6600
Connection ~ 5500 6800
Wire Wire Line
	9350 1900 9350 2000
Wire Wire Line
	7650 3600 7650 3450
Wire Wire Line
	7650 3450 8350 3450
Wire Wire Line
	8150 3750 7900 3750
Wire Wire Line
	4000 2600 4700 2600
Wire Wire Line
	4850 2700 4850 3000
Wire Wire Line
	1700 6200 1950 6200
Wire Wire Line
	2350 6200 2600 6200
Wire Wire Line
	2950 6200 3200 6200
Wire Wire Line
	3600 6200 3850 6200
Wire Wire Line
	1950 6800 1950 6600
Connection ~ 1950 6800
Wire Wire Line
	2600 6800 2600 6600
Connection ~ 2600 6800
Wire Wire Line
	3200 6800 3200 6600
Connection ~ 3200 6800
Wire Wire Line
	3850 6800 3850 6600
Connection ~ 3850 6800
Connection ~ 8750 3700
Wire Wire Line
	7800 2200 7800 2750
Wire Wire Line
	5500 6800 5500 1850
Wire Wire Line
	9300 3900 8150 3900
Connection ~ 8150 3900
Wire Wire Line
	8150 5400 9300 5400
Wire Wire Line
	4550 5500 1200 5500
Connection ~ 3150 800 
Wire Wire Line
	850  4650 1200 4650
Wire Wire Line
	1500 4750 850  4750
Connection ~ 2950 5200
Wire Wire Line
	1500 2450 1500 5250
Connection ~ 1500 4750
Connection ~ 1500 5200
Wire Wire Line
	4000 4300 4100 4300
Wire Wire Line
	4100 4300 4100 5300
Wire Wire Line
	4100 5300 1850 5300
Wire Wire Line
	1850 5300 1850 2650
Connection ~ 1200 3150
Connection ~ 1500 4100
Connection ~ 1500 3550
Connection ~ 1500 3150
Connection ~ 1200 4100
Connection ~ 1800 1900
Wire Wire Line
	6200 800  6200 3750
Connection ~ 6200 800 
Connection ~ 7300 3750
Wire Wire Line
	2850 1200 2850 800 
Connection ~ 2850 800 
Wire Wire Line
	1200 800  1200 3150
Wire Wire Line
	3150 800  3150 1200
Wire Wire Line
	1200 800  9150 800 
Wire Wire Line
	1150 2350 1200 2350
Connection ~ 1200 2350
Wire Wire Line
	1200 4650 1200 4550
Wire Wire Line
	1200 3950 1200 4250
Wire Wire Line
	1300 1500 1300 2450
Wire Wire Line
	2000 1500 1900 1500
Connection ~ 1300 2450
NoConn ~ 850  2750
$EndSCHEMATC
